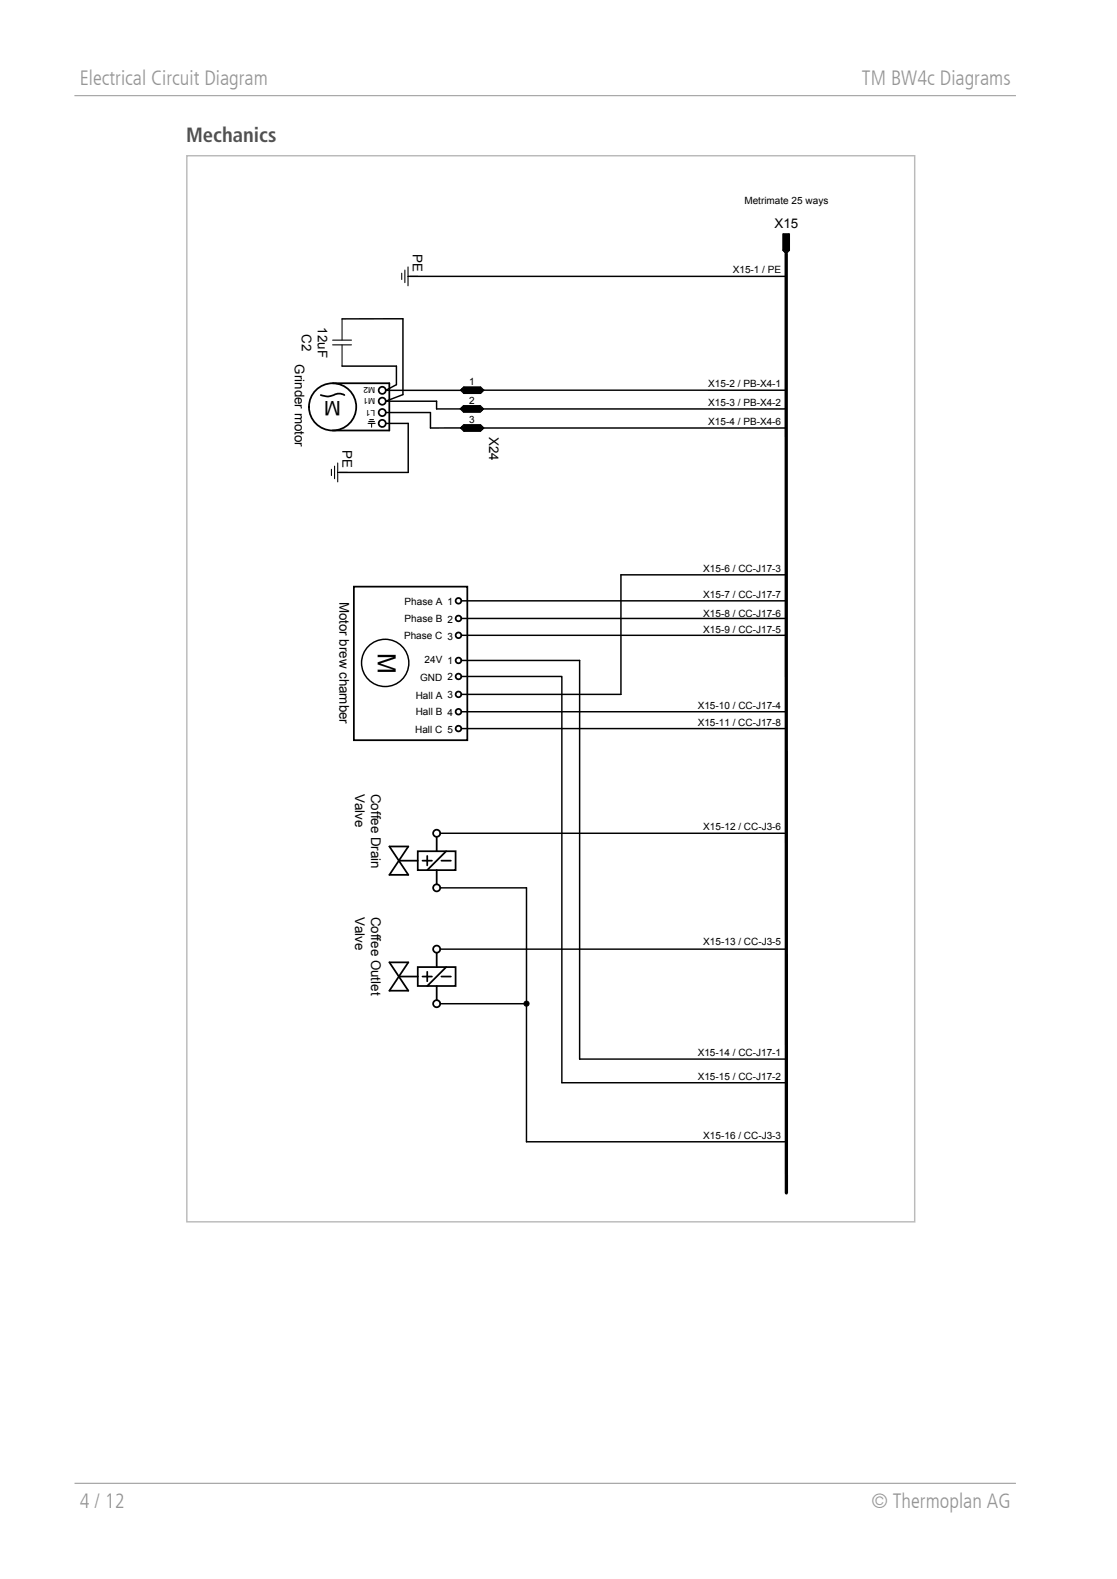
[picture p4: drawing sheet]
<svg xmlns="http://www.w3.org/2000/svg" width="210mm" height="297mm" viewBox="0 0 210 297" stroke-linecap="round" stroke-linejoin="round" font-family="sans-serif">
<path d="M14 18h177M14 279h177" fill="none" stroke="#939598" stroke-width=".19"/>
<!-- layer: Ebene 3 -->
<path d="M35 29.1h136.9v200.7h-136.9z" fill="#fff"/>
<!-- layer: Ebene 4 -->
<path d="M147.8 47.7v176.7" fill="none" stroke="#000" stroke-width=".62"/>
<g fill="#000" stroke="#000" stroke-width=".2">
<path d="M147.2 44h1.2v3.1h-1.2z" fill-rule="evenodd"/>
<path d="M87.1 76.3h3.2v1.2h-3.2z" fill-rule="evenodd"/>
<path d="M87.2 72.8h3.1v1.2h-3.1z" fill-rule="evenodd"/>
<path d="M87.2 79.9h3.1v1.2h-3.1z" fill-rule="evenodd"/>
</g>
<g fill="none" stroke="#000" stroke-width=".2">
<path d="M75.5 51.4v1.2M76.1 50.8v2.4M76.7 50.2v3.6M76.7 52h1.8M147.2 47.1l.6 .6 .6-.6M147.3 47.2h.3M147.7 47.1l-.2 .3M147.9 47.1l-.4 .4M148.1 47.1l-.5 .4M148.2 47.1l-.5 .5M86.6 73.4l.6 .6M86.6 76.8l.5 .5"/>
<path d="M86.6 73.3l.6 .5M86.7 76.7l.4 .5M86.7 73.2l.5 .5M86.8 76.6l.3 .4M86.8 73.1l.4 .4M86.9 76.6l.2 .2M86.9 73.1l.3 .2M87 76.4v.3M87.1 72.9v.3M87.1 80v.3M87.1 76.3l-.6 .6 .6 .6M87.2 72.8l-.6 .6"/>
<path d="M87.2 79.9l-.6 .6 .6 .6M90.3 76.8l.4 .4M90.3 76.6l.5 .5M90.3 76.3l.6 .6-.6 .6M90.3 77l.3 .2M90.3 76.5l.5 .5M90.3 73l.6 .5M90.3 73.3l.4 .4M90.3 72.8l.7 .6M90.3 73.5l.3 .2M90.3 79.9l.7 .6-.7 .6M90.3 73.1l.5 .5"/>
<path d="M90.4 77.1v.3M90.5 73.6v.3M91 73.4l-.7 .6M86.6 80.4l.6 .5M86.7 80.3l.5 .5M86.8 80.2l.4 .4M86.9 80.2l.3 .2M90.3 80.1l.6 .5M90.3 80.4l.4 .4M90.3 80.6l.3 .2M90.3 80.2l.5 .5M90.5 80.7v.3"/>
</g>
<path d="M77 52h70.8M82.8 156.7h65M82.8 178.5h65" fill="none" stroke="#000" stroke-width=".28"/>
<g fill="none" stroke="#000" stroke-width=".33">
<path d="M73.2 159.2h3.6l-3.6 5.4h3.6zM82.1 157.4v2.7M75 161.9h3.5M78.5 160.1h7.2v3.6h-7.2zM79.4 161.9h1.8M80.3 161v1.8M82.1 163.7v2.6M82.1 179.2v2.7M83 161.9h1.8M83.9 160.1l-3.6 3.6M73.2 181l3.6 5.3h-3.6l3.6-5.3zM75 183.7h3.5"/>
<path d="M78.5 181.9h7.2v3.6h-7.2zM79.4 183.7h1.8M80.3 182.8v1.8M82.1 185.5v2.6M83 183.7h1.8M83.9 181.9l-3.6 3.6"/>
<circle cx="82.1" cy="156.7" r=".67"/>
<circle cx="82.1" cy="178.5" r=".67"/>
<circle cx="82.1" cy="167" r=".67"/>
<circle cx="82.1" cy="188.8" r=".67"/>
</g>
<circle cx="62.5" cy="76.5" r="4.4" fill="#fff" stroke="#000" stroke-width=".33"/>
<g fill="none" stroke="#000" stroke-width=".33">
<path d="M60.3 74.3a2.92 2.92 0 0 0 2.8-.2 1.97 1.97 0 0 1 1.7 .2M62.5 72.1h10.7v8.9h-10.7M66.5 110.3h21.4v28.9h-21.4z"/>
<circle cx="71.9" cy="79.6" r=".67"/>
<circle cx="71.9" cy="77.6" r=".67"/>
<circle cx="71.9" cy="75.5" r=".67"/>
<circle cx="71.9" cy="73.4" r=".67"/>
</g>
<g fill="none" stroke="#000" stroke-width=".2">
<path d="M64.3 60v4M62.5 64.9h3.6M62.5 64h3.6M64.3 64.9v4M69.2 79.6h1.3M69.3 79.3h1.1M69.5 78.9h.7M69.9 79.6v.8M62.3 88.3v1.2M62.9 87.7v2.3M63.5 87.1v3.5M63.5 88.9h1.8"/>
<circle cx="99" cy="188.8" r=".47"/>
</g>
<path d="M75.8 60h-11.5M72.5 73.4h14.3M72.5 77.6h8.4v2.9h6M72.5 75.5h9.6v1.4h4.8M72.5 79.6h4.3v9.3h-13M88.8 73.4h59M90.3 76.9h57.5M90.3 80.5h57.5M82.8 167h16.2v21.8" fill="none" stroke="#000" stroke-width=".28"/>
<circle cx="99" cy="188.8" r=".47" fill="#000"/>
<circle cx="72.4" cy="124.7" r="4.4" fill="#fff"/>
<g fill="none" stroke="#000" stroke-width=".28">
<path d="M75.8 60v14.2l-3.3 1.3M64.3 68.9h10.2v3.5l-2 1M86.7 113h61.1M86.7 116.3h61.1M86.7 119.5h61.1M147.8 108.1h-31.1v22.5h-30M86.7 127.2h18.9v76.5h42.2M86.7 133.9h61.1M86.7 137h61.1M86.7 124.2h22.3v75h38.8M82.8 188.8h16.2v26h48.8"/>
<circle cx="72.4" cy="124.7" r="4.4"/>
</g>
<g fill="none" stroke="#000" stroke-width=".33">
<circle cx="86.2" cy="119.5" r=".53"/>
<circle cx="86.2" cy="116.3" r=".53"/>
<circle cx="86.2" cy="113" r=".53"/>
<circle cx="86.2" cy="137" r=".53"/>
<circle cx="86.2" cy="124.2" r=".53"/>
<circle cx="86.2" cy="133.9" r=".53"/>
<circle cx="86.2" cy="130.6" r=".53"/>
<circle cx="86.2" cy="127.2" r=".53"/>
</g>
<!-- layer: Ebene 2 -->
<path d="M35.1 29.3h136.9v200.5h-136.9z" fill="none" stroke="#53534d" stroke-width=".28"/>
<text font-size="4.7" x="71" y="122.7" transform="rotate(90 71 122.7)">M</text>
<g font-size="3.9" fill="#939598">
<text x="15" y="16">Electrical Circuit Diagram</text>
<text x="162.1" y="16">TM BW4c Diagrams</text>
<text x="15" y="283.6">4 / 12</text>
<text x="163.8" y="283.6">© Thermoplan AG</text>
</g>
<text font-size="3.9" fill="#535249" x="35" y="26.7">Mechanics</text>
<text font-size="3.8" x="64.1" y="75.4" transform="rotate(-180 64.1 75.4)">M</text>
<g font-size="2.5">
<text x="77.6" y="47.7" transform="rotate(90 77.6 47.7)">PE</text>
<text x="145.6" y="42.9">X15</text>
<text x="56.8" y="62.8" transform="rotate(90 56.8 62.8)">C2</text>
<text x="59.8" y="61.6" transform="rotate(90 59.8 61.6)">12uF</text>
<text x="55.4" y="68.5" transform="rotate(90 55.4 68.5)">Grinder motor</text>
<text x="92" y="82.2" transform="rotate(90 92 82.2)">X24</text>
<text x="64.4" y="84.6" transform="rotate(90 64.4 84.6)">PE</text>
<text x="63.8" y="113.2" transform="rotate(90 63.8 113.2)">Motor brew chamber</text>
<text x="66.7" y="149.3" transform="rotate(90 66.7 149.3)">Valve</text>
<text x="69.8" y="149.3" transform="rotate(90 69.8 149.3)">Coffee Drain</text>
<text x="66.7" y="172.4" transform="rotate(90 66.7 172.4)">Valve</text>
<text x="69.8" y="172.4" transform="rotate(90 69.8 172.4)">Coffee Outlet</text>
</g>
<g font-size="1.9">
<text x="139.9" y="38.3">Metrimate 25 ways</text>
<text x="137.8" y="51.4">X15-1 / PE</text>
<text x="88.2" y="72.5">1</text>
<text x="88.2" y="76.1">2</text>
<text x="133.2" y="72.8">X15-2 / PB-X4-1</text>
<text x="133.2" y="76.3">X15-3 / PB-X4-2</text>
<text x="88.2" y="79.6">3</text>
<text x="133.2" y="79.9">X15-4 / PB-X4-6</text>
<text x="132.2" y="107.6">X15-6 / CC-J17-3</text>
<text x="76.1" y="113.7">Phase A 1</text>
<text x="132.2" y="112.6">X15-7 / CC-J17-7</text>
<text x="76.1" y="117">Phase B 2</text>
<text x="132.2" y="119.1">X15-9 / CC-J17-5</text>
<text x="132.2" y="116">X15-8 / CC-J17-6</text>
<text x="76" y="120.1">Phase C 3</text>
<text x="79.8" y="124.8">24V 1</text>
<text x="78.2" y="131.5">Hall A 3</text>
<text x="79" y="128.2">GND 2</text>
<text x="78.1" y="137.9">Hall C 5</text>
<text x="78.2" y="134.6">Hall B 4</text>
<text x="131.2" y="133.3">X15-10 / CC-J17-4</text>
<text x="131.2" y="136.5">X15-11 / CC-J17-8</text>
<text x="132.2" y="156.1">X15-12 / CC-J3-6</text>
<text x="132.2" y="177.8">X15-13 / CC-J3-5</text>
<text x="131.2" y="198.7">X15-14 / CC-J17-1</text>
<text x="131.2" y="203.1">X15-15 / CC-J17-2</text>
<text x="132.2" y="214.2">X15-16 / CC-J3-3</text>
</g>
<g font-size="1.6">
<text x="70.5" y="77" transform="rotate(-180 70.5 77)">L1</text>
<text x="70.5" y="74.9" transform="rotate(-180 70.5 74.9)">M1</text>
<text x="70.5" y="72.9" transform="rotate(-180 70.5 72.9)">M2</text>
</g>
</svg>
